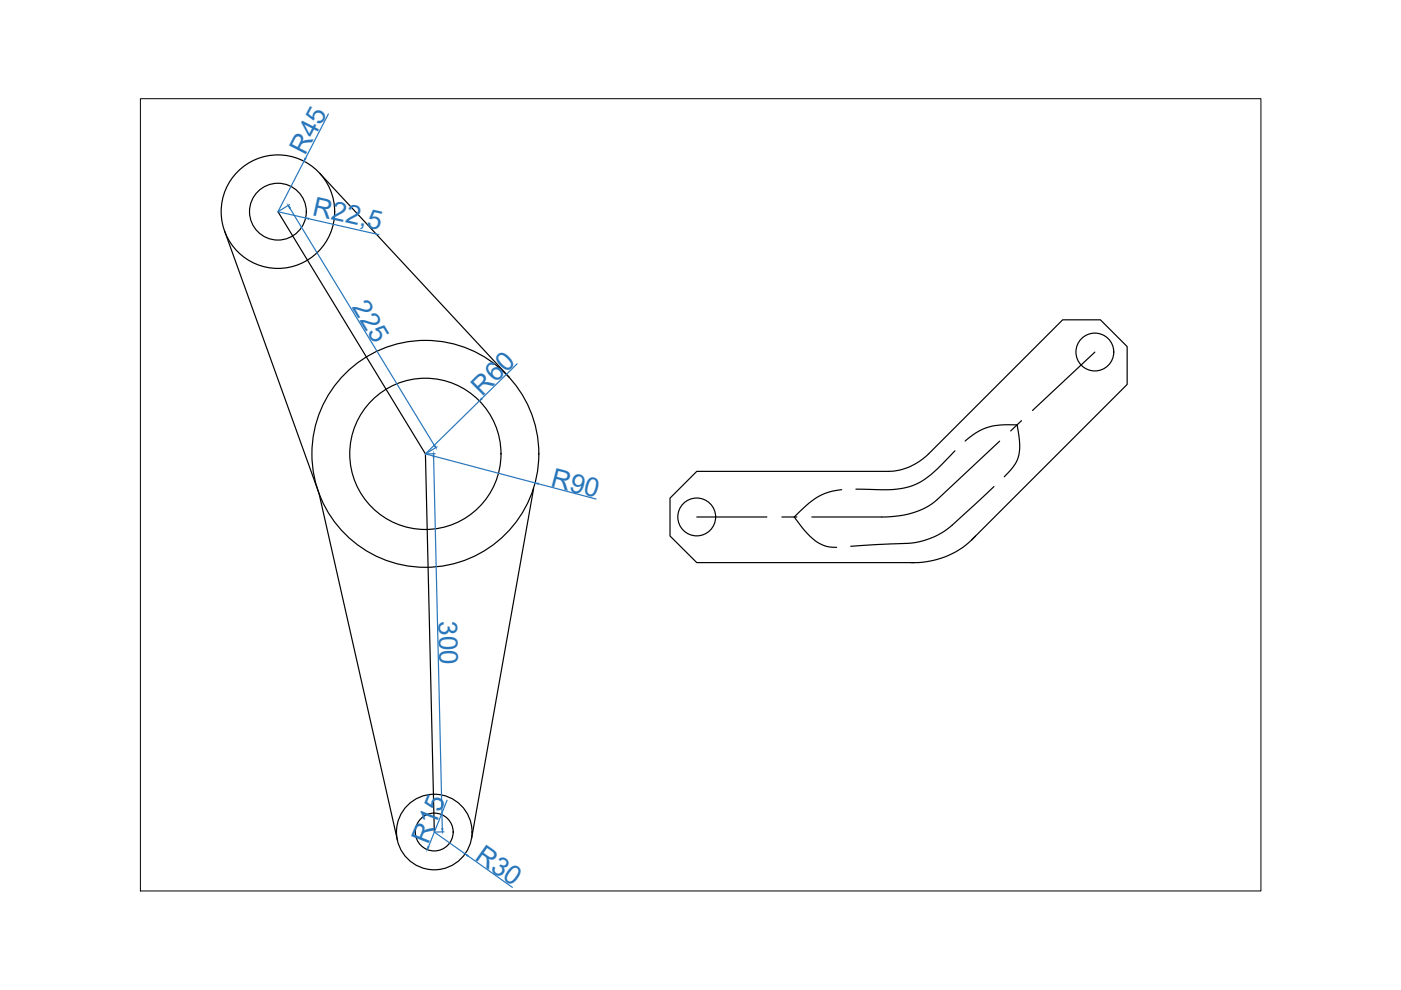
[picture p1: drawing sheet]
<svg xmlns="http://www.w3.org/2000/svg" width="297mm" height="210mm" viewBox="0 0 297 210" stroke-linecap="round" stroke-linejoin="round" font-family="sans-serif">
<!-- layer: 0 -->
<g fill="none" stroke="#000" stroke-width=".25">
<path d="M67.8 36.7l40.2 43.3M47.6 49l20 55.6 16.7 73.6M58.9 44.9l31.3 51.3 1.9 80.2M232.1 74.6l-13.2 12.4M202.5 95.6a28.7 28.7 0 0 1-8.5 7.1 17.1 17.1 0 0 1-7.3 1.1l-5.2-.1M204.6 93.5a12 12 0 0 1 9.3-3.4h1.8a13.3 13.3 0 0 1 .1 7.2 10.8 10.8 0 0 1-2.9 3.8M211.9 93.5l-13.2 12.4a17.4 17.4 0 0 1-11.7 3.7h-14.9M216.6 89.2l-2.3 2.2M113.1 103.5l-13.1 74.3M147.7 109.6h14.9M165.8 109.6h3.1M178.5 103.8a12.8 12.8 0 0 0-8.9 4.6l-1.2 1.2a17.1 17.1 0 0 0 5.9 5.9 6.4 6.4 0 0 0 3.1 .5"/>
<path d="M193.2 119.3h.6M206 114.5l33-33v-8l-5.7-5.7h-8l-28.4 28.4a12.4 12.4 0 0 1-8.5 3.7h-40.7l-5.6 5.7v8l5.6 5.7h46.1M206 114.5a17.5 17.5 0 0 1-12.2 4.8M206.8 113.6l-.8 .9M210.7 103.2l-8.8 8.2a15.9 15.9 0 0 1-10 3.8l-11.5 .6"/>
<circle cx="58.9" cy="44.9" r="12"/>
<circle cx="58.9" cy="44.9" r="6"/>
<circle cx="232.1" cy="74.6" r="4"/>
<circle cx="90.2" cy="96.2" r="24.1"/>
<circle cx="90.2" cy="96.2" r="16"/>
<circle cx="147.7" cy="109.6" r="4"/>
<circle cx="92.1" cy="176.4" r="8"/>
<circle cx="92.1" cy="176.4" r="4"/>
</g>
<g fill="none" stroke="#2776bb" stroke-width=".25">
<path d="M64.4 34.2l-5.5 10.7 5.9 1.3M69.6 24.2l-4.8 9.4M61.4 43.4l-2.3 1.4M61.5 44.1l30.5 50.3M65.4 46.4l14.9 3.4M109.7 77.1l-7.6 7.4M91.9 96.9l1.9 78.8M92.3 96.2h-1.9M92.7 94.7l-2.4 1.5M101.6 85l-11.4 11.2 23.3 6.2M114.1 102.6l12.3 3.2M92.1 176.4l6.5 4.7"/>
<path d="M94.1 176.4h-1.8M94.8 169.7l-3.9 9.8M99.2 181.4l9.4 6.7"/>
</g>
<g fill="#2776bb" stroke="#2776bb" stroke-width=".21">
<path d="M61.1 43.6l.5 .5-.2 .1z"/>
<path d="M92 94.4l.1-.1 .3 .6z"/>
<path d="M91.9 96.2l.1 .7h-.2z"/>
<path d="M93.7 175.7h.2l-.1 .7z"/>
<path d="M113.5 102.4l.6 .1v.2z"/>
<path d="M102 84.4l.2 .2-.6 .4z"/>
<path d="M64.8 46.2l.7 .1-.1 .2z"/>
<path d="M64.7 33.5l.2 .1-.5 .6z"/>
<path d="M98.6 181.1l.6 .2-.1 .2z"/>
<path d="M90.7 179.5h.3l-.4 .6z"/>
</g>
<path d="M29.8 20.9h237.5v168h-237.5z" fill="none" stroke="#000" stroke-width=".21"/>
<g font-size="5.6" fill="#2776bb">
<text x="64.7" y="33.1" transform="rotate(-63 64.7 33.1)">R45</text>
<text x="66" y="45.5" transform="rotate(13 66 45.5)">R22,5</text>
<text x="74.5" y="65.1" transform="rotate(59 74.5 65.1)">225</text>
<text x="102.2" y="84.1" transform="rotate(-45 102.2 84.1)">R60</text>
<text x="116.6" y="103" transform="rotate(15 116.6 103)">R90</text>
<text x="93" y="131.6" transform="rotate(89 93 131.6)">300</text>
<text x="90.8" y="179.1" transform="rotate(-68 90.8 179.1)">R15</text>
<text x="100.5" y="182.1" transform="rotate(35 100.5 182.1)">R30</text>
</g>
</svg>
